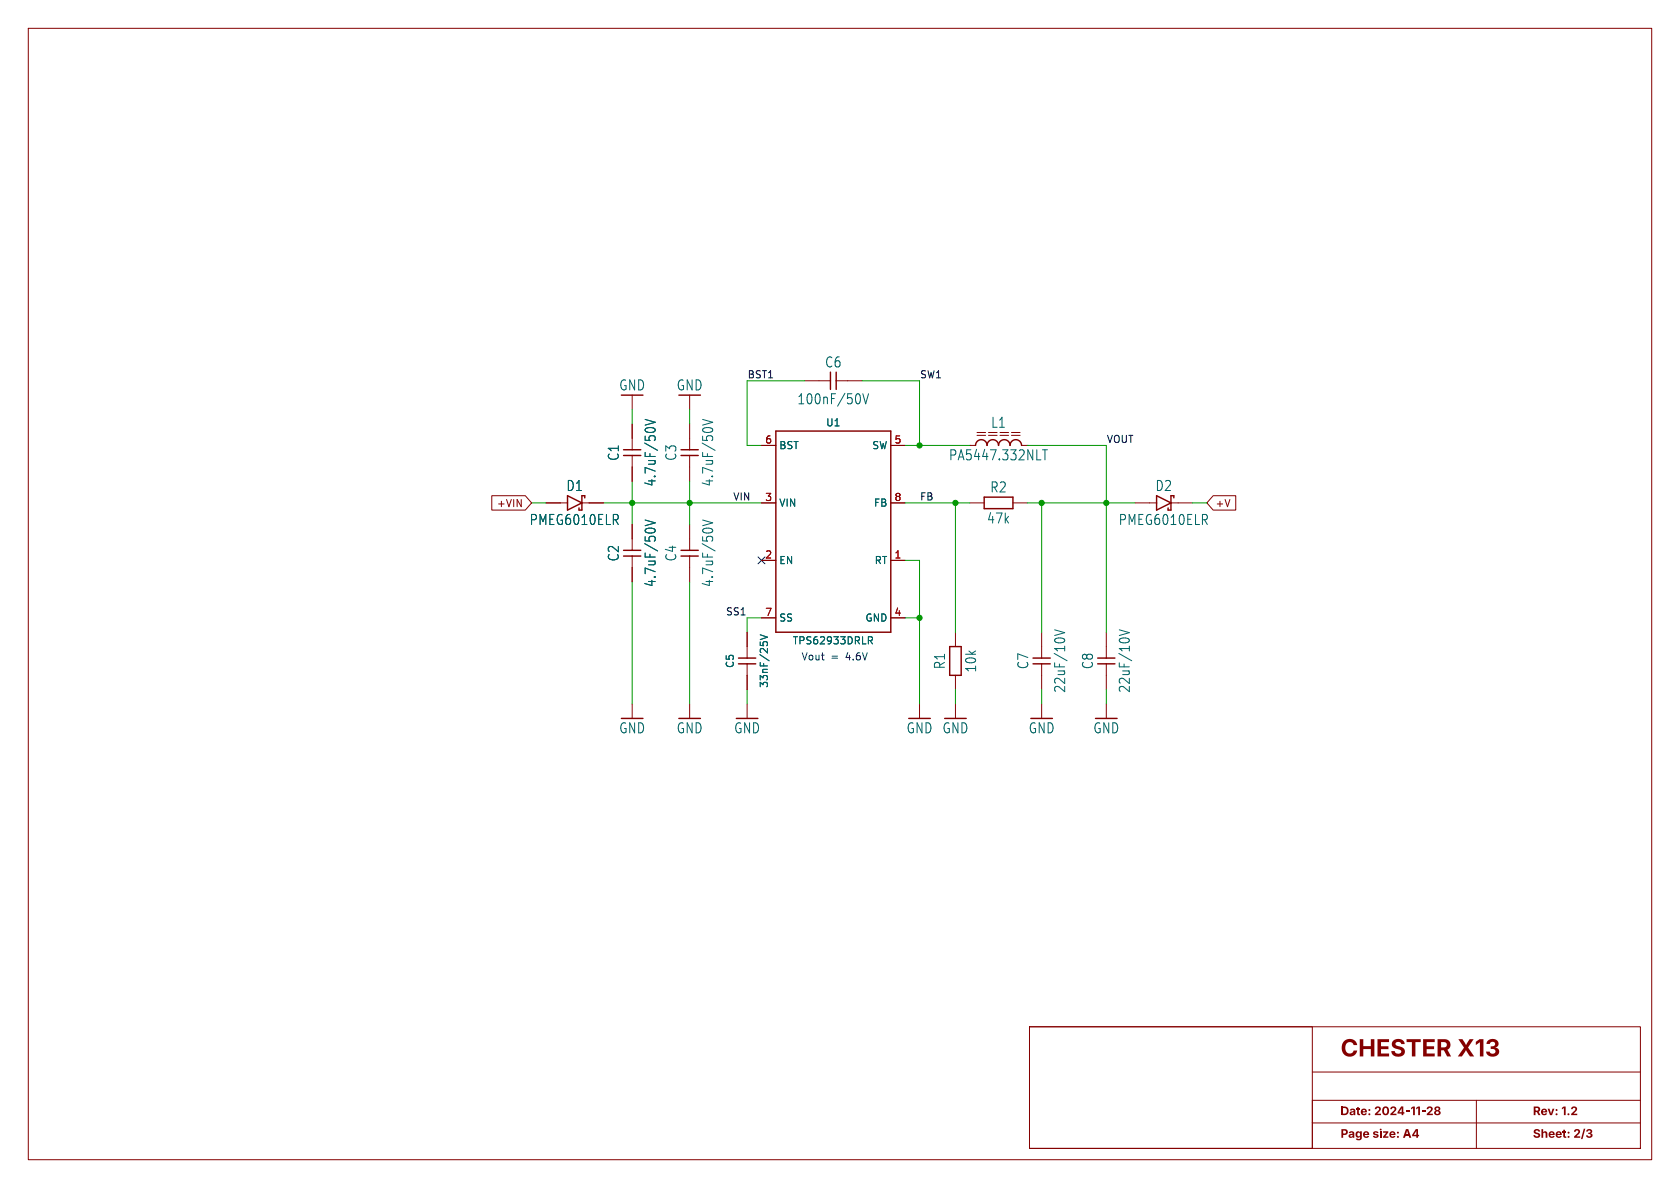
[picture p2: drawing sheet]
<svg xmlns="http://www.w3.org/2000/svg" width="297mm" height="210mm" viewBox="0 0 297 210" stroke-linecap="round" stroke-linejoin="round" font-family="sans-serif">
<path d="M253.7 195.7a.46 .46 0 0 1 .7-.1 .46 .46 0 0 1 0 .7 .46 .46 0 0 1 .2 .7 .46 .46 0 0 1-.7 .1l-.4-.3v-.1h.3a.26 .26 0 0 0 .4 .2 .26 .26 0 0 0 .1-.4 .26 .26 0 0 0-.4 .1l-.4 .1 .4-.4-.3-.3h.3a.23 .23 0 0 0 .3 .2 .23 .23 0 0 0 0-.4 .23 .23 0 0 0-.3 .2h-.3z" fill="#840000"/>
<path d="M232 198.5h58" fill="none" stroke="#840000" stroke-width=".18"/>
<circle cx="244.1" cy="199.7" r=".16" fill="#840000"/>
<g fill="none" stroke="#840000" stroke-width=".18">
<path d="M5 5h287v200h-287zM111.8 69.9v2.5M111.8 74.9v4.6M121.9 69.9v2.5M121.9 74.9v4.6M134.6 78.7h2.6M142.2 67.3h4.6M147.8 67.3h4.6M157.5 78.7h2.5M171.4 78.7h.1M171.4 78.7h1.1M172.7 77h1.5"/>
<path d="M172.7 76.5h1.5M174.8 77h1.5M176.8 77h1.5M176.8 76.5h1.5M178.8 77h1.5M178.8 76.5h1.5M180.6 78.7h1M181.6 78.7h.1M86.9 87.6h6l1.1 1.3-1.1 1.3h-6zM96.5 88.9h3.8M102.9 88.9h3.8M111.8 80.5v4.6"/>
<path d="M111.8 92.7v4.6M111.8 98.3v4.6M121.9 80.5v4.6M121.9 92.7v4.6M121.9 98.3v4.6M134.6 88.9h2.6M134.6 99.1h2.6M157.5 88.9h2.5M157.5 99.1h2.5M171.4 88.9h2.6M179.1 88.9h2.5M200.7 88.9h3.8"/>
<path d="M207 88.9h3.8M214.5 87.6h4v2.6h-4l-1.1-1.3zM132.1 111.8v4.5M132.1 117.3v4.6M134.6 109.2h2.6M157.5 109.2h2.5M168.9 111.8v2.5M168.9 119.4v2.5M184.1 111.8v4.5M184.1 117.3v4.6M195.6 111.8v4.5M195.6 117.3v4.6"/>
<path d="M111.8 124.5v2.5M121.9 124.5v2.5M132.1 124.5v2.5M162.6 124.5v2.5M168.9 124.5v2.5M184.1 124.5v2.5M195.6 124.5v2.5M182 181.5h108v21.5h-108zM182 181.5h50v21.5h-50zM232 189.5h58M261 194.5v8.5M290 194.5h-58v8.5"/>
</g>
<g fill="none" stroke="#840000" stroke-width=".25">
<path d="M110.2 79.5h3.1M120.4 79.5h3M137.2 76.2h20.3v35.6h-20.3zM146.8 65.8v3M147.8 65.8v3M172.5 78.7a1.02 1.02 0 0 1 1-1 1.02 1.02 0 0 1 1 1 1.02 1.02 0 0 1 1-1 1.02 1.02 0 0 1 1 1 1.02 1.02 0 0 1 1-1 1.02 1.02 0 0 1 1.1 1 1.02 1.02 0 0 1 1-1 1.02 1.02 0 0 1 1 1M100.3 87.6l2.6 1.3-2.6 1.3zM103.4 88v-.4h-.5v2.6h-.5v-.4M110.2 97.3h3.1M110.2 98.3h3.1M110.2 80.5h3.1M120.4 97.3h3"/>
<path d="M120.4 98.3h3M120.4 80.5h3M174 87.9h5.1v2h-5.1zM204.5 87.6l2.5 1.3-2.5 1.3zM207 87.6v2.6h-.5v-.4M207.5 87.6v.4M130.6 116.3h3M130.6 117.3h3M167.9 114.3h2v5.1h-2zM182.6 116.3h3.1M182.6 117.3h3.1M194.1 116.3h3"/>
<path d="M194.1 117.3h3M109.9 127h3.8M120 127h3.8M130.2 127h3.8M160.7 127h3.8M167 127h3.8M182.2 127h3.9M193.7 127h3.8"/>
</g>
<g fill="none" stroke="#006464" stroke-width=".18">
<path d="M114.1 74.1l1.7 .5-1.7 .6M124.2 74.1l1.8 .5-1.8 .6M152 69.8l.1 .5-.1 .9M152.5 69.6l.5 1.8 .5-1.8M184.3 79.5h.9M184.7 79.5v1.8M108.8 91.9l.5 .8M109.2 91.1v.6M114.1 91.9l1.7 .5-1.7 .5M124.2 91.9l1.8 .5-1.8 .5M212.9 91.9l.5 .8M213.4 91.1v.6"/>
<path d="M134.4 112.2l1.3 .4-1.3 .5M135 113.5h.5M153.5 112.6h.5l.2 .2-.1 .4h-.6M153.8 113.2l.4 .6M186.4 111.3l1.8 .5-1.8 .5M197.9 111.3l1.8 .5-1.8 .5"/>
</g>
<g fill="none" stroke="#009600" stroke-width=".18">
<path d="M111.8 72.4v2.5M121.9 72.4v2.5M142.2 67.3h-10.1v11.4h2.5M152.4 67.3h10.2v11.4M160 78.7h11.4M181.6 78.7h14v33.1M94 88.9h2.5M106.7 88.9h27.9M111.8 85.1v7.6M121.9 85.1v7.6M160 88.9h11.4M160 99.1h2.6v25.4"/>
<path d="M168.9 88.9v22.9M181.6 88.9h19.1M184.1 88.9v22.9M210.8 88.9h2.6M111.8 102.9v21.6M121.9 102.9v21.6M134.6 109.2h-2.5v2.6M160 109.2h2.6M132.1 121.9v2.6M168.9 121.9v2.6M184.1 121.9v2.6M195.6 121.9v2.6"/>
</g>
<path d="M134 98.5l1.2 1.2M135.2 98.5l-1.2 1.2" fill="none" stroke="#000084" stroke-width=".18"/>
<g fill="#009600" stroke="#009600" stroke-width=".18">
<circle cx="168.9" cy="88.9" r=".46"/>
<circle cx="184.1" cy="88.9" r=".46"/>
<circle cx="162.6" cy="109.2" r=".46"/>
<circle cx="195.6" cy="88.9" r=".46"/>
<circle cx="121.9" cy="88.9" r=".46"/>
<circle cx="111.8" cy="88.9" r=".46"/>
<circle cx="162.6" cy="78.7" r=".46"/>
</g>
<text font-size="4.2" fill="#840000" x="237" y="188.1">CHESTERX13</text>
<g font-size="2.5" fill="#006464">
<text x="145.8" y="65.2">C6</text>
<text x="109.4" y="69.2">GND</text>
<text x="119.5" y="69.2">GND</text>
<text x="140.9" y="71.7">100nF/50V</text>
<text x="175.1" y="75.8">L1</text>
<text x="109.6" y="81.6" transform="rotate(-90 109.6 81.6)">C1</text>
<text x="119.8" y="81.6" transform="rotate(-90 119.8 81.6)">C3</text>
<text x="167.7" y="81.6">PA5447.332NLT</text>
<text x="100" y="87">D1</text>
<text x="116.1" y="86.1" transform="rotate(-90 116.1 86.1)">4.7uF/50V</text>
<text x="126.3" y="86.1" transform="rotate(-90 126.3 86.1)">4.7uF/50V</text>
<text x="175" y="87.3">R2</text>
<text x="204.2" y="87">D2</text>
<text x="93.5" y="93">PMEG6010ELR</text>
<text x="174.4" y="92.8">47k</text>
<text x="197.7" y="93">PMEG6010ELR</text>
<text x="109.6" y="99.3" transform="rotate(-90 109.6 99.3)">C2</text>
<text x="119.8" y="99.3" transform="rotate(-90 119.8 99.3)">C4</text>
<text x="116.1" y="103.9" transform="rotate(-90 116.1 103.9)">4.7uF/50V</text>
<text x="126.3" y="103.9" transform="rotate(-90 126.3 103.9)">4.7uF/50V</text>
<text x="167.3" y="118.4" transform="rotate(-90 167.3 118.4)">R1</text>
<text x="172.8" y="119" transform="rotate(-90 172.8 119)">10k</text>
<text x="182" y="118.4" transform="rotate(-90 182 118.4)">C7</text>
<text x="193.4" y="118.4" transform="rotate(-90 193.4 118.4)">C8</text>
<text x="188.5" y="122.6" transform="rotate(-90 188.5 122.6)">22uF/10V</text>
<text x="200" y="122.6" transform="rotate(-90 200 122.6)">22uF/10V</text>
<text x="109.4" y="129.9">GND</text>
<text x="119.5" y="129.9">GND</text>
<text x="129.7" y="129.9">GND</text>
<text x="160.2" y="129.9">GND GND</text>
<text x="181.8" y="129.9">GND</text>
<text x="193.2" y="129.9">GND</text>
</g>
<g font-size="2.1" fill="#840000">
<text x="237" y="197.8">Date: 2024-11-28</text>
<text x="271" y="197.8">Rev: 1.2</text>
<text x="237" y="201.8">Page size: A4</text>
<text x="271" y="201.8">Sheet: 2/3</text>
</g>
<g font-size="1.8" fill="#0f0f0f">
<text x="132.1" y="67">BST1</text>
<text x="162.6" y="67">SW1</text>
<text x="195.6" y="78.4">VOUT</text>
<text x="129.5" y="88.6">VIN</text>
<text x="162.6" y="88.6">FB</text>
<text x="128.2" y="108.9">SS1</text>
</g>
<g font-size="1.8" fill="#006464">
<text x="145.9" y="75.6">U1</text>
<text x="137.7" y="79.6">BST</text>
<text x="154.1" y="79.6">SW</text>
<text x="137.7" y="89.8">VIN</text>
<text x="154.4" y="89.8">FB</text>
<text x="137.7" y="99.9">EN</text>
<text x="154.5" y="99.9">RT</text>
<text x="137.7" y="110.1">SS</text>
<text x="152.9" y="110.1">GND</text>
<text x="129.9" y="118.2" transform="rotate(-90 129.9 118.2)">C5</text>
<text x="140.1" y="114.1">TPS62933DRLR</text>
<text x="136" y="121.7" transform="rotate(-90 136 121.7)">33nF/25V</text>
</g>
<g font-size="1.8" fill="#a90000">
<text x="135.2" y="78.5">6</text>
<text x="158" y="78.5">5</text>
<text x="135.2" y="88.6">3</text>
<text x="158" y="88.6">8</text>
<text x="135.2" y="98.8">2</text>
<text x="158" y="98.8">1</text>
<text x="135.2" y="109">7</text>
<text x="158" y="109">4</text>
</g>
<g font-size="1.8" fill="#840000">
<text x="87.8" y="89.9">+VIN</text>
<text x="214.8" y="89.9">+V</text>
</g>
<g font-size="1.8" fill="#0000c2">
<text x="141.6" y="116.9">Vout</text>
<text x="146.9" y="116.9">=</text>
<text x="149.6" y="116.9">4.6V</text>
</g>
</svg>
